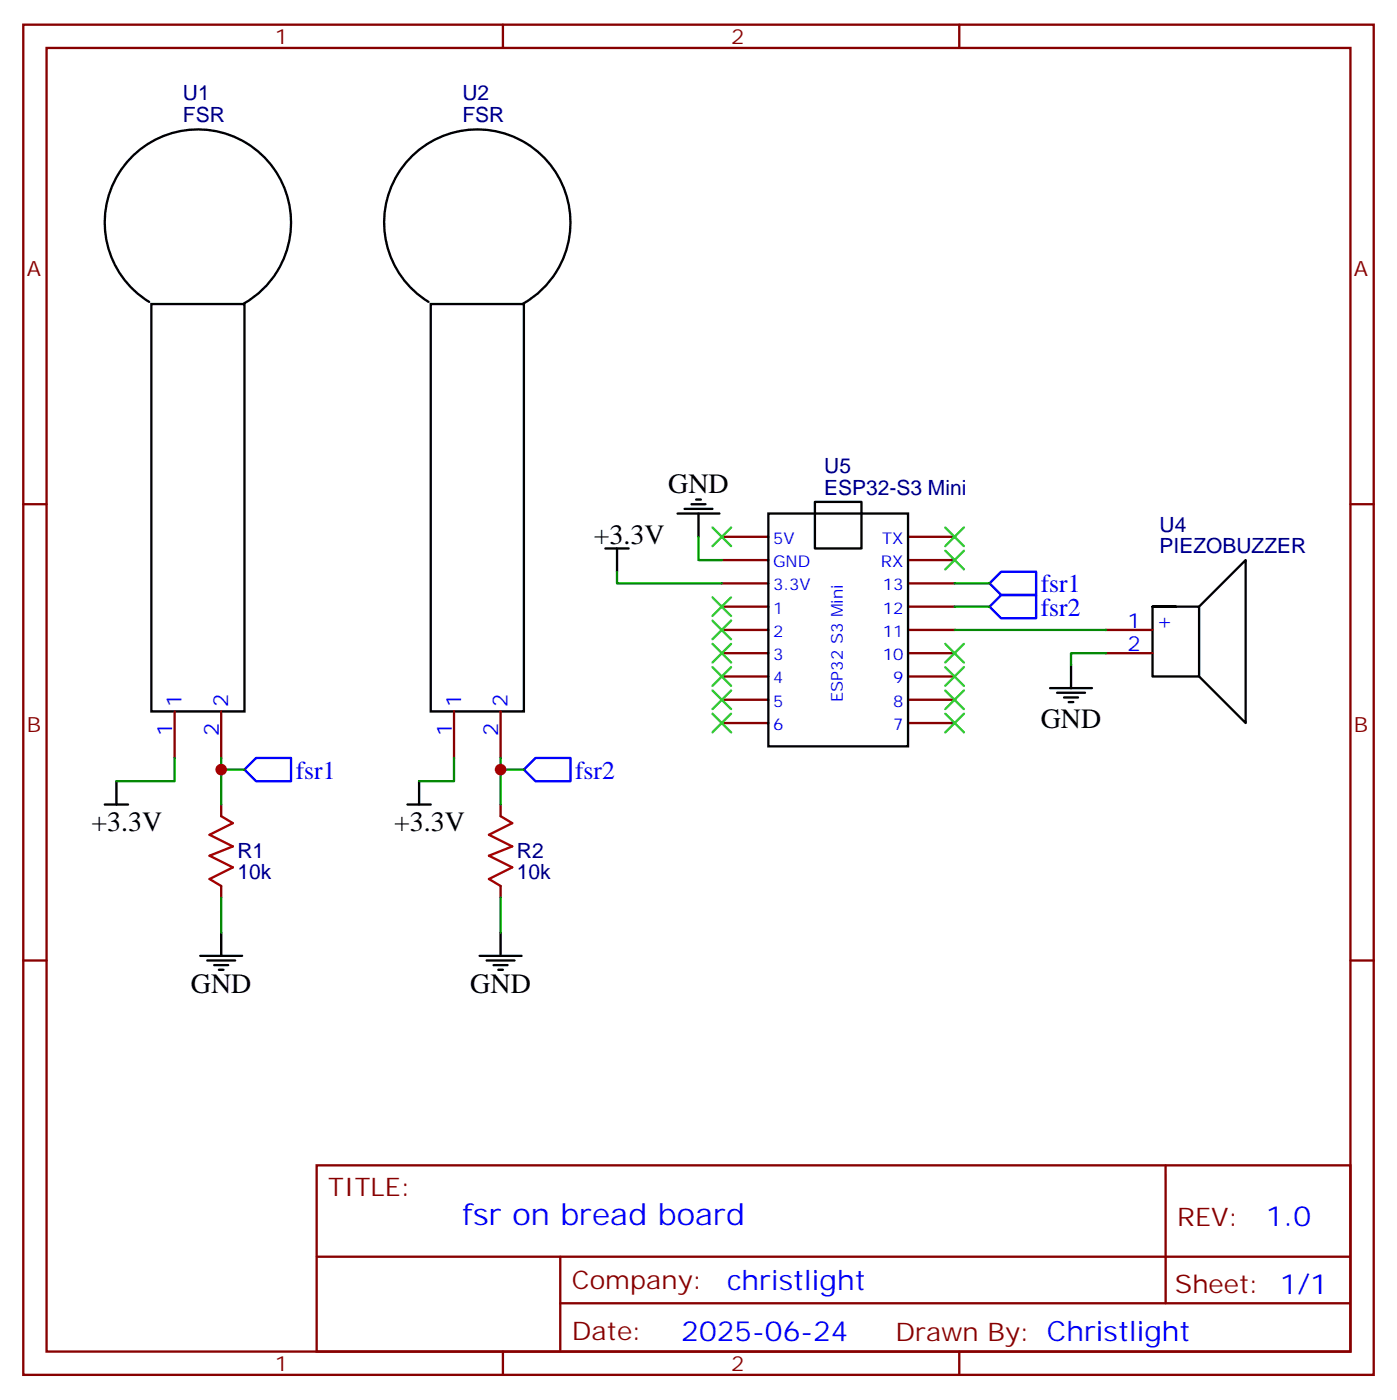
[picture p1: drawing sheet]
<svg xmlns="http://www.w3.org/2000/svg" width="212mm" height="212mm" viewBox="0 0 212 212" stroke-linecap="round" stroke-linejoin="round" font-family="sans-serif">
<g fill="none" stroke="#870000" stroke-width=".35">
<path d="M3.5 3.7h204.6v204.7h-204.6zM7.1 7.3h197.5v197.5h-197.5zM76.2 3.7v3.6M145.3 3.7v3.6M3.5 76.4h3.6M204.6 76.4h3.5M109.4 95.5h7M109.4 99h7M109.4 81.4h7M109.4 84.9h7M109.4 88.4h7M109.4 91.9h7"/>
<path d="M137.6 95.5h7M137.6 99h7M137.6 81.4h7M137.6 84.9h7M137.6 88.4h7M137.6 91.9h7M167.6 95.5h7M167.6 99h7M26.5 107.8v7.1M33.5 107.8v7.1M68.8 107.8v7.1M75.8 107.8v7.1"/>
<path d="M109.4 102.5h7M109.4 106h7M109.4 109.6h7M137.6 102.5h7M137.6 106h7M137.6 109.6h7M33.5 121.9v1.8M33.5 134.3v1.7M75.8 121.9v1.8M75.8 134.3v1.7M3.5 145.6h3.6M204.6 145.6h3.5"/>
<path d="M48 176.6h156.6v28.2h-156.6zM176.6 176.6v20.9M48 190.4h156.5M84.9 197.5h119.6M84.9 190.4v14.2M76.2 204.8v3.6M145.3 204.8v3.6"/>
</g>
<g fill="none" stroke="#000" stroke-width=".35">
<path d="M22.6 45.7a14.1 14.1 0 0 1-3.2-21.3 14.1 14.1 0 0 1 21.5 .4 14.1 14.1 0 0 1-4 21.2M22.9 46.1h14.1v61.7h-14.1zM64.9 45.7a14.1 14.1 0 0 1-3.2-21.3 14.1 14.1 0 0 1 21.6 .4 14.1 14.1 0 0 1-4 21.2M65.3 46.1h14.1v61.7h-14.1zM102.7 77.8h6.3M103.7 77.1h4.2M104.8 76.4h2.1M105.5 75.7h.7M105.8 77.8v3.6M116.4 77.8h21.2v35.3h-21.2zM123.5 76.1h7v7h-7zM91.7 83.1h3.5"/>
<path d="M93.5 83.1v3.5M174.6 91.9h7.1v10.6h-7.1v-10.6h3.6M181.7 91.9l7-7v24.7l-7-7.1M17.6 118.4v3.5M63.5 118.4v3.5M159.1 104.3h6.4M160.2 105h4.2M161.2 105.7h2.1M161.9 106.4h.7M162.3 100.8v3.5M15.9 121.9h3.5M61.7 121.9h3.6"/>
<path d="M30.3 144.9h6.4M31.4 145.6h4.2M32.5 146.3h2.1M33.2 147h.7M33.5 141.3v3.6M72.7 144.9h6.3M73.7 145.6h4.3M74.8 146.3h2.1M75.5 147h.7M75.8 141.3v3.6"/>
</g>
<path d="M33.5 123.7l1.8 1-3.6 1.8 3.6 1.8-3.6 1.4 3.6 1.7-3.6 1.8 1.8 1.1M75.8 123.7l1.8 1-3.5 1.8 3.5 1.8-3.5 1.4 3.5 1.7-3.5 1.8 1.7 1.1" fill="none" stroke="#a10000" stroke-width=".35"/>
<g fill="none" stroke="#008700" stroke-width=".35">
<path d="M93.5 86.6v1.8h15.9M105.8 81.4v3.5h3.6M144.6 95.5h23M144.6 91.9h5.3M144.6 88.4h5.3M167.6 99h-5.3v1.8M26.5 114.9v3.5h-8.9M33.5 114.9v7M33.5 116.6h3.5M68.8 114.9v3.5h-5.3M75.8 114.9v7M75.8 116.6h3.6"/>
<path d="M33.5 136v5.3M75.8 136v5.3"/>
</g>
<path d="M149.9 88.4l1.8-1.8h5.3v3.6h-5.3zM149.9 91.9l1.8-1.7h5.3v3.5h-5.3zM37 116.6l1.8-1.7h5.3v3.5h-5.3zM79.4 116.6l1.7-1.7h5.3v3.5h-5.3z" fill="none" stroke="#00f" stroke-width=".35"/>
<g fill="none" stroke="#3c3" stroke-width=".35">
<path d="M107.9 79.9l2.9 2.9M110.8 79.9l-2.9 2.9M143.2 79.9l2.8 2.9M146 79.9l-2.8 2.9M107.9 90.5l2.9 2.8M107.9 94.1l2.9 2.8M107.9 97.6l2.9 2.8M110.8 90.5l-2.9 2.8M110.8 94.1l-2.9 2.8M110.8 97.6l-2.9 2.8M143.2 97.6l2.8 2.8M143.2 83.5l2.8 2.8"/>
<path d="M146 97.6l-2.8 2.8M146 83.5l-2.8 2.8M107.9 101.1l2.9 2.8M107.9 104.6l2.9 2.9M107.9 108.2l2.9 2.8M110.8 101.1l-2.9 2.8M110.8 104.6l-2.9 2.9M110.8 108.2l-2.9 2.8M143.2 108.2l2.8 2.8M143.2 104.6l2.8 2.9M143.2 101.1l2.8 2.8M146 108.2l-2.8 2.8"/>
<path d="M146 104.6l-2.8 2.9M146 101.1l-2.8 2.8"/>
</g>
<g fill="#c00">
<circle cx="33.5" cy="116.6" r=".88"/>
<circle cx="75.8" cy="116.6" r=".88"/>
</g>
<text font-size="4.6" fill="#00f" x="70.1" y="185.6">fsr on bread board</text>
<g font-size="4.2">
<text x="101.2" y="74.6">GND</text>
<text x="90" y="82.4">+3.3V</text>
<text x="157.7" y="110.4">GND</text>
<text x="13.8" y="125.9">+3.3V</text>
<text x="59.7" y="125.9">+3.3V</text>
<text x="28.9" y="150.5">GND</text>
<text x="71.3" y="150.5">GND</text>
</g>
<g font-size="4.2" fill="#00f">
<text x="191.8" y="185.9">1.0</text>
<text x="110.2" y="195.4">christlight</text>
<text x="103.2" y="203.2">2025-06-24</text>
</g>
<g font-size="3.9" fill="#00f">
<text x="157.7" y="89.8">fsr1</text>
<text x="157.7" y="93.3">fsr2</text>
<text x="44.8" y="118">fsr1</text>
<text x="87.1" y="118">fsr2</text>
</g>
<g font-size="3.9" fill="#800">
<text x="49.7" y="181.2">TITLE:</text>
<text x="178.4" y="185.9">REV:</text>
<text x="86.6" y="195.4">Company:</text>
<text x="178" y="196">Sheet: 1/1</text>
<text x="86.6" y="203.1">Date:</text>
<text x="135.7" y="203.1">Drawn By: Christlight</text>
</g>
<g font-size="3.2" fill="#800">
<text x="41.6" y="6.7">1</text>
<text x="110.8" y="6.7">2</text>
<text x="4.1" y="41.8">A</text>
<text x="205.1" y="41.8">A</text>
<text x="4.1" y="111">B</text>
<text x="205.1" y="111">B</text>
<text x="41.6" y="207.8">1</text>
<text x="110.8" y="207.8">2</text>
</g>
<g font-size="3.2" fill="#000080">
<text x="27.7" y="15.2">U1</text>
<text x="70.1" y="15.2">U2</text>
<text x="27.7" y="18.6">FSR</text>
<text x="70.1" y="18.6">FSR</text>
<text x="124.9" y="71.7">U5</text>
<text x="124.9" y="75">ESP32-S3 Mini</text>
<text x="175.7" y="83.8">PIEZOBUZZER</text>
<text x="175.7" y="80.7">U4</text>
<text x="36" y="130">R1</text>
<text x="78.3" y="130">R2</text>
<text x="36" y="133.3">10k</text>
<text x="78.3" y="133.3">10k</text>
</g>
<g font-size="3.2" fill="#00f">
<text x="170.8" y="95.1">1</text>
<text x="175.2" y="95.1">+</text>
<text x="170.8" y="98.6">2</text>
<text x="27.5" y="107.1" transform="rotate(-90 27.5 107.1)">1</text>
<text x="34.6" y="107.1" transform="rotate(-90 34.6 107.1)">2</text>
<text x="69.8" y="107.1" transform="rotate(-90 69.8 107.1)">1</text>
<text x="76.9" y="107.1" transform="rotate(-90 76.9 107.1)">2</text>
<text x="26.1" y="111.6" transform="rotate(-90 26.1 111.6)">1</text>
<text x="33.2" y="111.6" transform="rotate(-90 33.2 111.6)">2</text>
<text x="68.4" y="111.6" transform="rotate(-90 68.4 111.6)">1</text>
<text x="75.5" y="111.6" transform="rotate(-90 75.5 111.6)">2</text>
</g>
<g font-size="2.5" fill="#00f">
<text x="117.1" y="82.4">5V</text>
<text x="133.7" y="82.4">TX</text>
<text x="117.1" y="85.9">GND</text>
<text x="117.1" y="89.5">3.3V</text>
<text x="133.5" y="85.9">RX</text>
<text x="133.7" y="89.5">13</text>
<text x="117.1" y="93">1</text>
<text x="133.7" y="93">12</text>
<text x="117.1" y="96.5">2</text>
<text x="117.1" y="100">3</text>
<text x="133.7" y="100">10</text>
<text x="133.7" y="96.5">11</text>
<text x="117.1" y="103.6">4</text>
<text x="117.1" y="107.1">5</text>
<text x="127.7" y="106.4" transform="rotate(-90 127.7 106.4)">ESP32 S3 Mini</text>
<text x="135.3" y="107.1">8</text>
<text x="135.3" y="103.6">9</text>
<text x="117.1" y="110.6">6</text>
<text x="135.3" y="110.6">7</text>
</g>
</svg>
